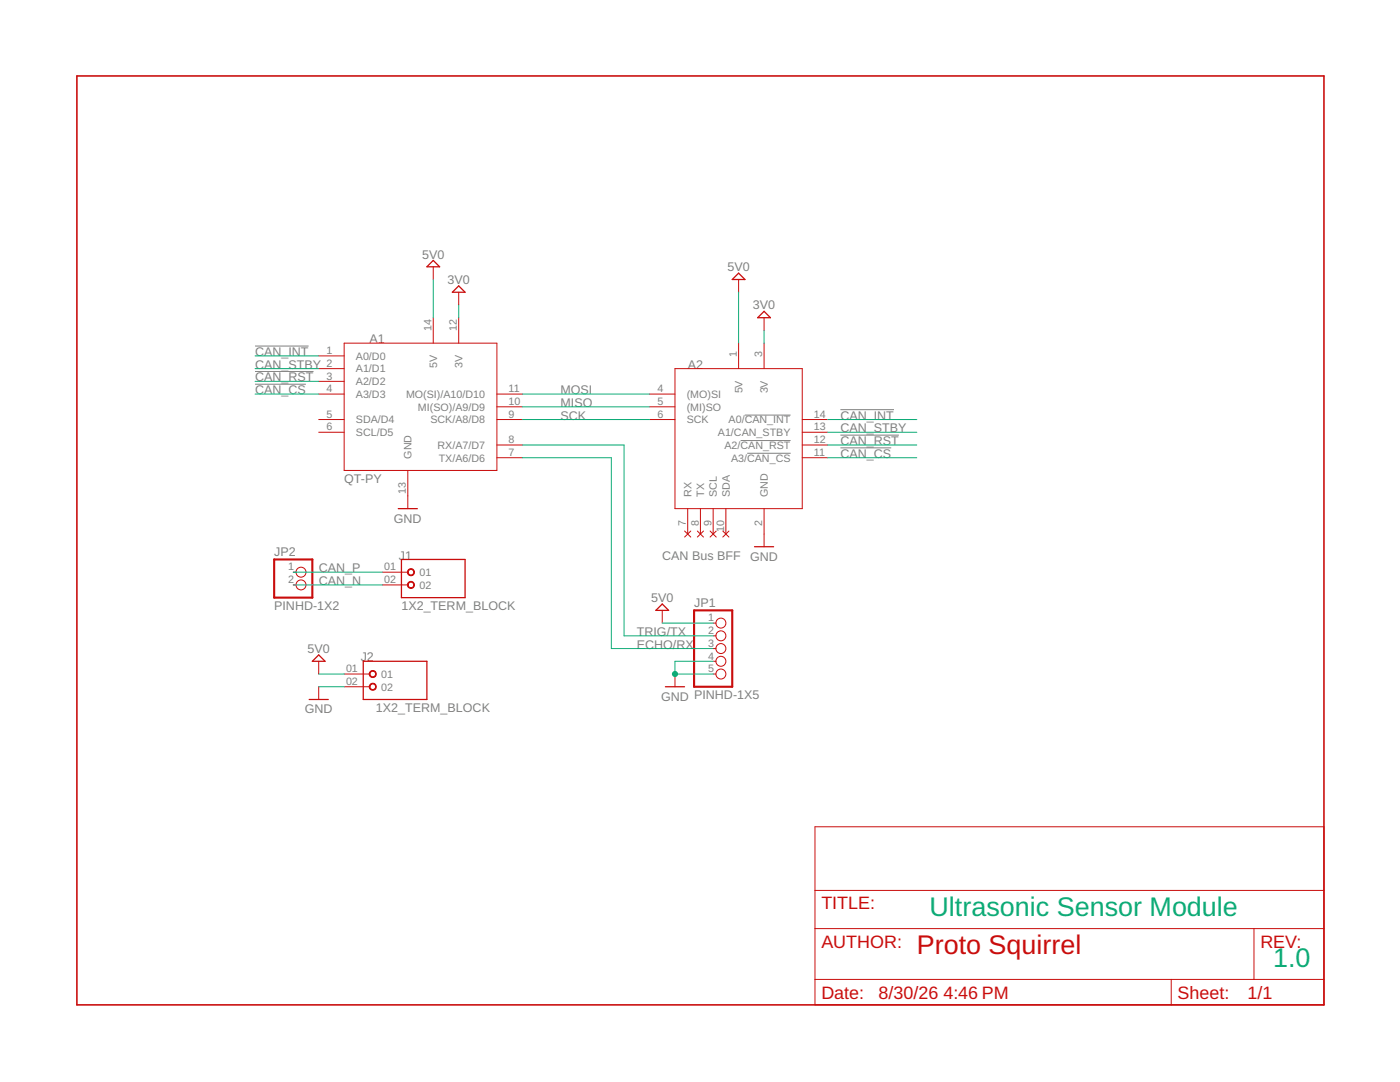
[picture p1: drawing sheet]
<svg xmlns="http://www.w3.org/2000/svg" width="279mm" height="216mm" viewBox="0 0 279 216" stroke-linecap="round" stroke-linejoin="round" font-family="sans-serif">
<path d="M50.9 69h10.7M50.9 74.1h11.7M50.9 76.7h10.1M147.8 87.9h10M148.6 82.8h9.2M149.1 90.4h8.7M167.7 81.7h10.7M167.7 86.8h11.7M167.7 89.4h10.2" fill="none" stroke="#808080" stroke-width=".2"/>
<path d="M54.7 111.6h7.6v7.7h-7.6zM138.5 121.8h7.6v15.2h-7.6z" fill="none" stroke="#c90d0c" stroke-width=".42"/>
<g fill="none" stroke="#c90d0c" stroke-width=".2">
<path d="M86.5 53.2v2.6M91.5 58.3v2.6M147.4 55.8v2.5M63.6 71h5.1M63.6 73.6h5.1M63.6 76.1h5.1M63.6 78.6h5.1M68.7 68.5h30.5v25.4h-30.5zM86.5 63.4v5.1M91.5 63.4v5.1M99.2 78.6h5M129.6 78.6h5.1"/>
<path d="M134.7 73.6h25.4v27.9h-25.4zM147.4 68.5v5.1M152.5 63.4v2.5M152.5 68.5v5.1M63.6 83.7h5.1M63.6 86.3h5.1M81.4 93.9v7.6M99.2 83.7h5M99.2 91.3h5M99.2 88.8h5M99.2 81.2h5M129.6 83.7h5.1"/>
<path d="M129.6 81.2h5.1M160.1 83.7h5.1M160.1 86.3h5.1M160.1 91.3h5.1M160.1 88.8h5.1M58.5 114.2h.6M58.5 116.7h.6M76.3 114.2h5.1M76.3 116.7h5.1M136.6 106l1.3 1.2M137.2 101.5v5.1M137.9 106l-1.3 1.2"/>
<path d="M139.2 106l1.2 1.2M139.8 101.5v5.1M140.4 106l-1.2 1.2M141.7 106l1.2 1.2M142.3 101.5v5.1M142.9 106l-1.2 1.2M144.3 106l1.2 1.2M144.9 101.5v5.1M145.5 106l-1.2 1.2M152.5 101.5v7.6M63.6 132v2.5M63.6 137v2.6"/>
<path d="M68.7 134.5h5.1M68.7 137h5.1M132.2 121.8v2.5M134.7 134.5v2.5M142.3 124.3h.6M142.3 126.9h.6M142.3 129.4h.6M142.3 132h.6M142.3 134.5h.6M162.6 165h101.6v35.5h-101.6zM162.6 177.7h101.6M162.6 185.3h101.6"/>
<path d="M162.6 195.4h101.6M233.7 195.4v5.1M250.3 185.3v10.1"/>
<circle cx="60.1" cy="116.7" r=".99"/>
<circle cx="60.1" cy="114.2" r=".99"/>
<circle cx="143.9" cy="124.3" r=".99"/>
<circle cx="143.9" cy="126.9" r=".99"/>
<circle cx="143.9" cy="129.4" r=".99"/>
<circle cx="143.9" cy="132" r=".99"/>
<circle cx="143.9" cy="134.5" r=".99"/>
</g>
<path d="M86.5 52l1.2 1.2h-2.5zM91.5 57l1.3 1.3h-2.5zM147.4 54.5l1.3 1.3h-2.6zM152.5 62.1l1.3 1.3h-2.6zM79.5 101.5h3.8M80.1 111.6h12.7v7.7h-12.7zM150.6 109.1h3.8M61.7 139.6h3.8M63.6 130.7l1.3 1.3h-2.6zM72.5 132h12.7v7.6h-12.7zM132.2 120.5l1.2 1.3h-2.5zM132.8 137h3.8" fill="none" stroke="#c90d0c" stroke-width=".25"/>
<g fill="#c90d0c" stroke="#c90d0c" stroke-width=".2">
<path d="M81.5 113.7a.71 .71 0 0 1 1.1 .1 .71 .71 0 0 1-.4 1.1 .71 .71 0 0 1-.9-.7h.1a.56 .56 0 0 1 .8-.6 .56 .56 0 0 1 .2 .9 .56 .56 0 0 1-.9-.1l-.1-.2h-.1z" fill-rule="evenodd"/>
<path d="M81.5 116.3a.71 .71 0 0 1 1.1 0 .71 .71 0 0 1-.4 1.1 .71 .71 0 0 1-.9-.7h.1a.56 .56 0 0 1 .8-.5 .56 .56 0 0 1 .2 .9 .56 .56 0 0 1-.9-.2l-.1-.2h-.1z" fill-rule="evenodd"/>
<path d="M73.9 134a.71 .71 0 0 1 1.1 .1 .71 .71 0 0 1-.4 1.1 .71 .71 0 0 1-.9-.7h.1a.56 .56 0 0 1 .8-.6 .56 .56 0 0 1 .2 1 .56 .56 0 0 1-.9-.2l-.1-.2h-.1z" fill-rule="evenodd"/>
<path d="M73.9 136.6a.71 .71 0 0 1 1.1 .1 .71 .71 0 0 1-.4 1 .71 .71 0 0 1-.9-.7h.1a.56 .56 0 0 1 .8-.5 .56 .56 0 0 1 .2 .9 .56 .56 0 0 1-.9-.2l-.1-.2h-.1z" fill-rule="evenodd"/>
</g>
<path d="M15.3 15.2h248.9v185.3h-248.9z" fill="none" stroke="#c90d0c" stroke-width=".32"/>
<g fill="none" stroke="#0dab76" stroke-width=".2">
<path d="M86.5 55.8v7.6M147.4 58.3v10.2M50.9 78.6h12.7M50.9 71h12.7M50.9 73.6h12.7M50.9 76.1h12.7M91.5 60.9v2.5M104.2 78.6h25.4M152.5 65.9v2.6M104.2 88.8h20.3v38.1h17.8M104.2 91.3h17.8v38.1h20.3M104.2 81.2h25.4"/>
<path d="M104.2 83.7h25.4M165.2 88.8h17.8M165.2 91.3h17.8M165.2 83.7h17.8M165.2 86.3h17.8M58.5 114.2h17.8M58.5 116.7h17.8M63.6 134.5h5.1M63.6 137h5.1M132.2 124.3h10.1M142.3 132h-7.6v2.5h7.6"/>
</g>
<circle cx="134.7" cy="134.5" r=".51" fill="#0dab76" stroke="#0dab76" stroke-width=".2"/>
<g font-size="5.4" fill="#0dab76">
<text x="185.5" y="182.7">Ultrasonic Sensor Module</text>
<text x="254.1" y="192.9">1.0</text>
</g>
<text font-size="5.4" fill="#c90d0c" x="183" y="190.4">Proto Squirrel</text>
<g font-size="3.6" fill="#c90d0c">
<text x="163.9" y="181.5">TITLE:</text>
<text x="163.9" y="189.1">AUTHOR:</text>
<text x="251.5" y="189.1">REV:</text>
<text x="163.9" y="199.3">Date:</text>
<text x="175.3" y="199.3">8/30/26</text>
<text x="188.3" y="199.3">4:46 PM</text>
<text x="235" y="199.3">Sheet:</text>
<text x="249" y="199.3">1/1</text>
</g>
<g font-size="2.5" fill="#808080">
<text x="84.2" y="51.6">5V0</text>
<text x="89.3" y="56.7">3V0</text>
<text x="145.2" y="54.1">5V0</text>
<text x="150.3" y="61.7">3V0</text>
<text x="50.9" y="71">CAN_INT</text>
<text x="73.8" y="68.5">A1</text>
<text x="50.9" y="73.6">CAN_STBY</text>
<text x="50.9" y="76.1">CAN_RST</text>
<text x="137.3" y="73.6">A2</text>
<text x="50.9" y="78.6">CAN_CS</text>
<text x="111.9" y="78.6">MOSI</text>
<text x="111.9" y="81.2">MISO</text>
<text x="111.9" y="83.7">SCK</text>
<text x="167.7" y="83.7">CAN_INT</text>
<text x="167.7" y="86.2">CAN_STBY</text>
<text x="167.7" y="88.8">CAN_RST</text>
<text x="167.7" y="91.3">CAN_CS</text>
<text x="68.7" y="96.4">QT-PY</text>
<text x="78.6" y="104.3">GND</text>
<text x="54.7" y="111">JP2</text>
<text x="79.6" y="111.6">J</text>
<text x="80.9" y="111.6">1</text>
<text x="132.2" y="111.6">CAN Bus BFF</text>
<text x="149.7" y="111.9">GND</text>
<text x="63.6" y="114.2">CAN_P</text>
<text x="63.6" y="116.7">CAN_N</text>
<text x="54.7" y="121.8">PINHD-1X2</text>
<text x="80.1" y="121.8">1X2_TERM_BLOCK</text>
<text x="129.9" y="120.1">5V0</text>
<text x="138.5" y="121.2">JP1</text>
<text x="61.4" y="130.3">5V0</text>
<text x="72" y="132">J</text>
<text x="73.2" y="132">2</text>
<text x="127.1" y="126.9">TRIG/TX</text>
<text x="127.1" y="129.4">ECHO/RX</text>
<text x="60.8" y="142.4">GND</text>
<text x="75" y="142.1">1X2_TERM_BLOCK</text>
<text x="131.9" y="139.8">GND PINHD-1X5</text>
</g>
<g font-size="2.1" fill="#808080">
<text x="65.2" y="70.7">1</text>
<text x="71" y="71.8">A0/D0</text>
<text x="86.1" y="66.1" transform="rotate(-90 86.1 66.1)">14</text>
<text x="91.2" y="66.1" transform="rotate(-90 91.2 66.1)">12</text>
<text x="147.1" y="71.2" transform="rotate(-90 147.1 71.2)">1</text>
<text x="152.1" y="71.2" transform="rotate(-90 152.1 71.2)">3</text>
<text x="65.2" y="73.2">2</text>
<text x="65.2" y="75.7">3</text>
<text x="71" y="74.3">A1/D1</text>
<text x="71" y="76.9">A2/D2</text>
<text x="87.2" y="73.4" transform="rotate(-90 87.2 73.4)">5V</text>
<text x="92.3" y="73.4" transform="rotate(-90 92.3 73.4)">3V</text>
<text x="65.2" y="78.3">4</text>
<text x="65.2" y="83.4">5</text>
<text x="71" y="79.4">A3/D3</text>
<text x="81" y="79.4">MO(SI)/A10/D10</text>
<text x="83.4" y="81.9">MI(SO)/A9/D9</text>
<text x="101.5" y="83.4">9</text>
<text x="101.5" y="80.8">10</text>
<text x="101.5" y="78.3">11</text>
<text x="131.2" y="83.4">6</text>
<text x="131.2" y="80.8">5</text>
<text x="131.2" y="78.3">4</text>
<text x="137" y="81.9">(MI)SO</text>
<text x="137" y="79.4">(MO)SI</text>
<text x="148.2" y="78.5" transform="rotate(-90 148.2 78.5)">5V</text>
<text x="153.2" y="78.5" transform="rotate(-90 153.2 78.5)">3V</text>
<text x="162.4" y="83.4">14</text>
<text x="65.2" y="85.9">6</text>
<text x="71" y="84.5">SDA/D4</text>
<text x="71" y="87">SCL/D5</text>
<text x="85.9" y="84.5">SCK/A8/D8</text>
<text x="87.3" y="89.6">RX/A7/D7</text>
<text x="101.5" y="88.4">8</text>
<text x="137" y="84.5">SCK</text>
<text x="143.3" y="87">A1/CAN_STBY</text>
<text x="144.6" y="89.6">A2/CAN_RST</text>
<text x="145.4" y="84.5">A0/CAN_INT</text>
<text x="162.4" y="85.9">13</text>
<text x="162.4" y="88.4">12</text>
<text x="82.1" y="91.5" transform="rotate(-90 82.1 91.5)">GND</text>
<text x="87.6" y="92.1">TX/A6/D6</text>
<text x="101.5" y="91">7</text>
<text x="145.9" y="92.1">A3/CAN_CS</text>
<text x="162.4" y="91">11</text>
<text x="81" y="98.6" transform="rotate(-90 81 98.6)">13</text>
<text x="138" y="99.1" transform="rotate(-90 138 99.1)">RX</text>
<text x="140.6" y="99.1" transform="rotate(-90 140.6 99.1)">TX</text>
<text x="143.1" y="99.1" transform="rotate(-90 143.1 99.1)">SCL</text>
<text x="145.6" y="99.1" transform="rotate(-90 145.6 99.1)">SDA</text>
<text x="153.2" y="99.1" transform="rotate(-90 153.2 99.1)">GND</text>
<text x="136.9" y="105" transform="rotate(-90 136.9 105)">7</text>
<text x="139.4" y="105" transform="rotate(-90 139.4 105)">8</text>
<text x="142" y="105" transform="rotate(-90 142 105)">9</text>
<text x="144.5" y="106.2" transform="rotate(-90 144.5 106.2)">10</text>
<text x="152.1" y="105" transform="rotate(-90 152.1 105)">2</text>
<text x="57.5" y="113.8">1</text>
<text x="76.7" y="113.8">01</text>
<text x="57.5" y="116.4">2</text>
<text x="76.7" y="116.4">02</text>
<text x="83.7" y="114.9">01</text>
<text x="83.7" y="117.5">02</text>
<text x="141.3" y="124">1</text>
<text x="141.3" y="126.5">2</text>
<text x="141.3" y="129.1">3</text>
<text x="141.3" y="131.6">4</text>
<text x="69.1" y="134.1">01</text>
<text x="69.1" y="136.7">02</text>
<text x="76.1" y="135.3">01</text>
<text x="76.1" y="137.8">02</text>
<text x="141.3" y="134.1">5</text>
</g>
</svg>
